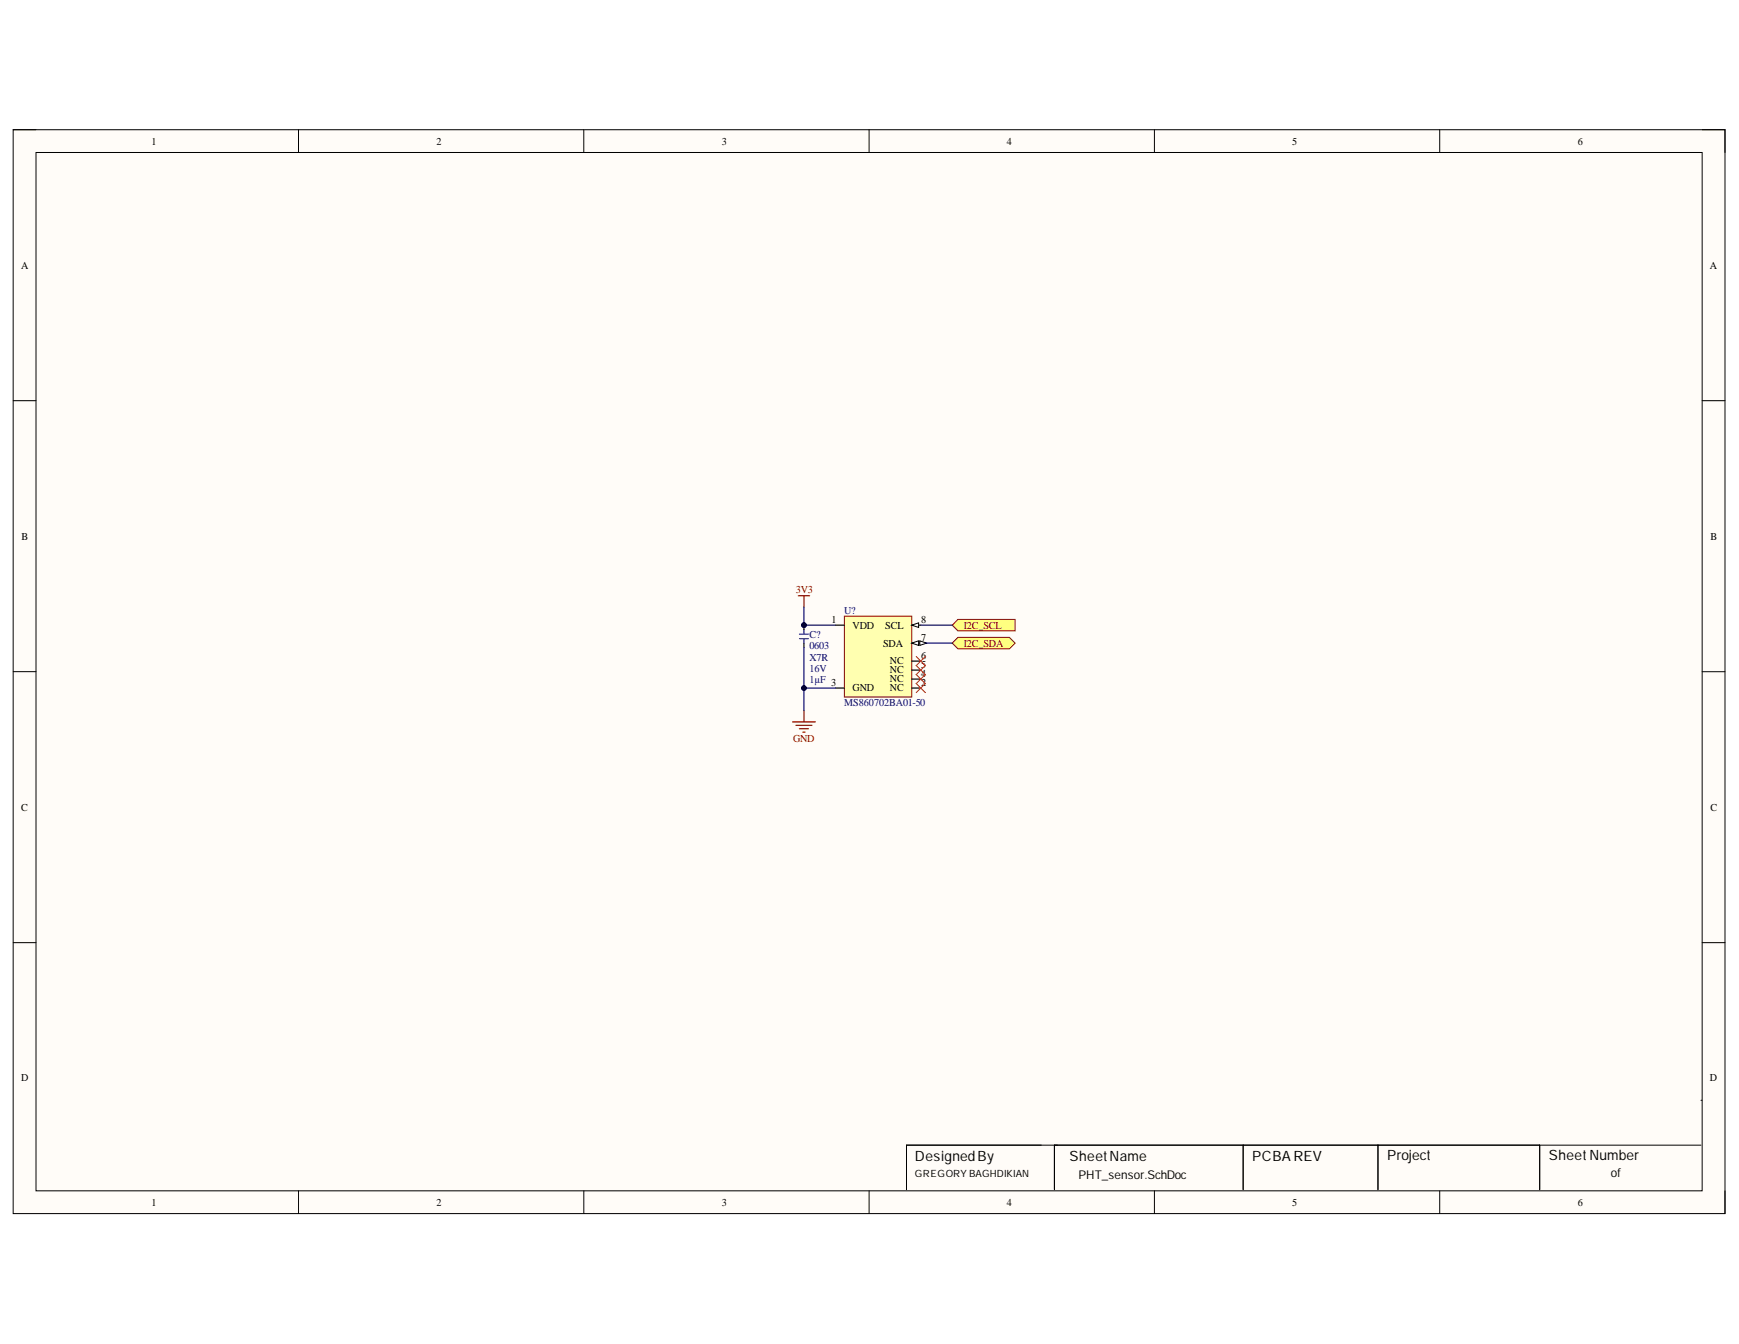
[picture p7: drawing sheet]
<svg xmlns="http://www.w3.org/2000/svg" width="279mm" height="216mm" viewBox="0 0 279 216" stroke-linecap="round" stroke-linejoin="round" font-family="sans-serif">
<path d="M2.1 20.8h275.1v174.2h-275.1z" fill-rule="evenodd" fill="#fffcf8"/>
<path d="M2.1 20.8h275.1v174.2h-275.1z" fill="none" stroke="#000" stroke-width=".16"/>
<path d="M5.8 24.5h267.7v166.8h-267.7z" fill-rule="evenodd" fill="#fffcf8"/>
<g fill="none" stroke="#000" stroke-width=".16">
<path d="M2.1 20.8h3.7M5.8 24.5h267.7v166.8h-267.7zM48 20.8v3.7M93.8 20.8v3.7M139.6 20.8v3.7M185.5 20.8v3.7M231.3 20.8v3.7M273.5 20.8h3.7v3.7M2.1 64.4h3.7M273.5 64.4h3.7M2.1 107.9h3.7M273.5 107.9h3.7"/>
<path d="M2.1 151.4h3.7M273.5 151.4h3.7M273.3 176.7h.1M48 191.3v3.7M93.8 191.3v3.7M139.6 191.3v3.7M169.4 184v7.1M185.5 191.3v3.7M199.7 184v7.1M221.4 184v7.1M231.3 191.3v3.7M247.4 184v7.1"/>
<path d="M273.3 184h-127.7v7.1M277.2 191.3v3.7"/>
</g>
<path d="M135.7 99h10.8v13h-10.8z" fill-rule="evenodd" fill="#ffffb0"/>
<path d="M135.7 99h10.8v13h-10.8z" fill="none" stroke="#800000" stroke-width=".16"/>
<path d="M134.2 100.4h1.5M134.2 110.5h1.5M146.5 110.5h1.4M146.5 109.1h1.4M146.5 107.6h1.4M146.5 106.2h1.4M146.5 103.3h1.4" fill="none" stroke="#000" stroke-width=".19"/>
<path d="M146.5 103.3l1.1-.4v.8z" fill="#f8fcff"/>
<path d="M146.5 103.3l1.1-.4v.8z" fill="none" stroke="#000" stroke-width=".16"/>
<path d="M147.8 102.9l1.1 .4-1.1 .4z" fill="#f8fcff"/>
<path d="M147.8 102.9l1.1 .4-1.1 .4z" fill="none" stroke="#000" stroke-width=".16"/>
<path d="M146.5 100.4h1.4" fill="none" stroke="#000" stroke-width=".19"/>
<path d="M146.5 100.4l1.1-.3v.7z" fill="#f8fcff"/>
<path d="M146.5 100.4l1.1-.3v.7z" fill="none" stroke="#000" stroke-width=".16"/>
<path d="M153.9 99.5h9.2v1.8h-9.2l-.9-.9z" fill-rule="evenodd" fill="#ffff80"/>
<path d="M153.9 99.5h9.2v1.8h-9.2l-.9-.9z" fill="none" stroke="#800000" stroke-width=".16"/>
<path d="M153.9 102.4h8.3l.9 .9-.9 .9h-8.3l-.9-.9z" fill-rule="evenodd" fill="#ffff80"/>
<path d="M153.9 102.4h8.3l.9 .9-.9 .9h-8.3l-.9-.9z" fill="none" stroke="#800000" stroke-width=".16"/>
<path d="M128.4 102.6h1.5M128.4 101.9h1.5M129.2 101.1v.8M129.2 102.6v.7" fill="none" stroke="#0000bf" stroke-width=".19"/>
<path d="M129.2 103.3v.7" fill="none" stroke="#000" stroke-width=".19"/>
<path d="M128.2 95.7h1.9M129.2 95.7v1.8M127.3 116h3.7M127.9 116.5h2.6M128.4 117.1h1.5M129 117.6h.4M129.2 114.1v1.9" fill="none" stroke="#800000" stroke-width=".19"/>
<path d="M129.2 97.5v2.9h5M134.2 110.5h-5v3.6" fill="none" stroke="#000080" stroke-width=".19"/>
<circle cx="129.2" cy="110.5" r=".37" fill="#000080"/>
<circle cx="129.2" cy="110.5" r=".37" fill="none" stroke="#000080" stroke-width=".16"/>
<path d="M129.2 104v6.5M147.9 100.4h5.1M148.7 103.3h4.3" fill="none" stroke="#000080" stroke-width=".19"/>
<circle cx="129.2" cy="110.5" r=".37" fill="#000080"/>
<circle cx="129.2" cy="110.5" r=".37" fill="none" stroke="#000080" stroke-width=".16"/>
<path d="M147.2 105.5l1.5 1.4-1.5 1.5 1.5 1.4M147.2 109.8l1.5 1.5M148.7 105.5l-1.5 1.4 1.5 1.5-1.5 1.4M148.7 109.8l-1.5 1.5" fill="none" stroke="#f00" stroke-width=".16"/>
<g font-size="2.3">
<text x="147" y="186.5">DesignedBy</text>
<text x="171.8" y="186.5">SheetName</text>
<text x="201.2" y="186.5">PCBAREV</text>
<text x="222.9" y="186.4">Project</text>
<text x="248.8" y="186.4">SheetNumber</text>
</g>
<g font-size="1.9">
<text x="173.3" y="189.5">PHT_sensor.SchDoc</text>
<text x="258.8" y="189">of</text>
</g>
<g font-size="1.7">
<text x="24.4" y="23.3">1</text>
<text x="70.1" y="23.3">2</text>
<text x="116" y="23.3">3</text>
<text x="161.8" y="23.3">4</text>
<text x="207.6" y="23.3">5</text>
<text x="253.5" y="23.3">6</text>
<text x="3.4" y="43.1">A</text>
<text x="274.7" y="43.1">A</text>
<text x="3.5" y="86.7">B</text>
<text x="274.8" y="86.7">B</text>
<text x="133.6" y="100.1">1</text>
<text x="137" y="101">VDD</text>
<text x="142.2" y="101">SCL</text>
<text x="148" y="100.1">8</text>
<text x="141.9" y="103.9">SDA</text>
<text x="143" y="106.7">NC</text>
<text x="148" y="107.2">5</text>
<text x="148" y="105.8">6</text>
<text x="148" y="102.9">7</text>
<text x="133.5" y="110.2">3</text>
<text x="137" y="111.1">GND</text>
<text x="143" y="111.1">NC</text>
<text x="143" y="109.6">NC</text>
<text x="143" y="108.2">NC</text>
<text x="148" y="110.2">2</text>
<text x="148" y="108.8">4</text>
<text x="3.4" y="130.3">C</text>
<text x="274.8" y="130.3">C</text>
<text x="3.4" y="173.7">D</text>
<text x="274.7" y="173.7">D</text>
<text x="24.4" y="193.7">1</text>
<text x="70.1" y="193.7">2</text>
<text x="116" y="193.7">3</text>
<text x="161.8" y="193.7">4</text>
<text x="207.6" y="193.7">5</text>
<text x="253.5" y="193.7">6</text>
</g>
<g font-size="1.7" fill="#800000">
<text x="127.8" y="95.3">3V3</text>
<text x="154.8" y="101">I2C_SCL</text>
<text x="154.8" y="103.9">I2C_SDA</text>
<text x="127.4" y="119.3">GND</text>
</g>
<g font-size="1.7" fill="#000080">
<text x="135.6" y="98.6">U?</text>
<text x="130" y="104.3">0603</text>
<text x="130" y="106.1">X7R</text>
<text x="130" y="107.9">16V</text>
<text x="130" y="102.4">C?</text>
<text x="130" y="109.8">1µF</text>
<text x="135.6" y="113.4">MS860702BA01-50</text>
</g>
<text font-size="1.6" x="147" y="189.1">GREGORY BAGHDIKIAN</text>
<text font-size="1.4" fill="#000080" x="128.8" y="101.2">PIC?02</text>
</svg>
